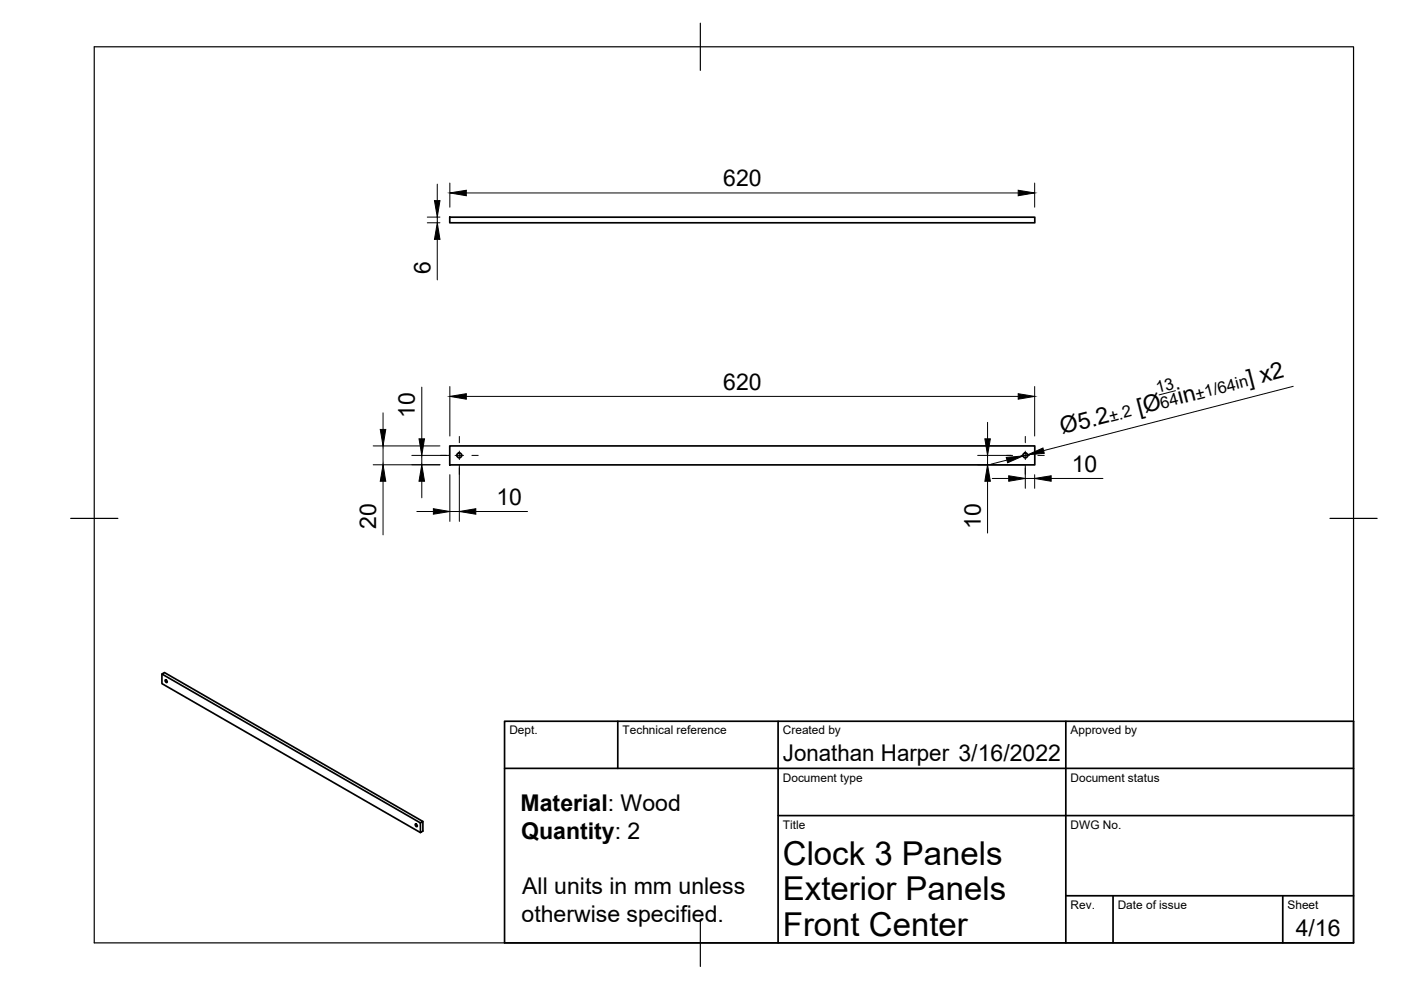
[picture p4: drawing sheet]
<svg xmlns="http://www.w3.org/2000/svg" width="297mm" height="210mm" viewBox="0 0 297 210" stroke-linecap="round" stroke-linejoin="round" font-family="sans-serif">
<!-- layer: Visible -->
<g fill="none" stroke="#000" stroke-width=".36">
<path d="M95.4 46.1h124v1.1h-124zM95.4 94.5h124v4.1h-124zM34.3 142.9l.6-.3 54.8 31.6-.6 .3zM34.3 142.9v2l54.8 31.6M35.1 144.1l.3 .3v.3l-.4-.3zM88.1 174.7l.3 .3v.3l-.3-.3zM89.7 174.2v2l-.6 .3v-2"/>
<circle cx="97.4" cy="96.5" r=".52"/>
<circle cx="217.4" cy="96.5" r=".52"/>
</g>
<!-- layer: Border -->
<path d="M20 9.9h267v190h-267zM148.5 4.9v10M15 109.9h10M282 109.9h10M148.5 194.9v10" fill="none" stroke="#000" stroke-width=".25"/>
<!-- layer: TitleBlock -->
<path d="M107 152.9h180v47h-180zM131 152.9v10M165 152.9v47M226 152.9v47M107 162.9h180M165 172.9h122M226 189.9h61M236 189.9v10M272 189.9v10" fill="none" stroke="#000" stroke-width=".36"/>
<!-- layer: Center Lines -->
<path d="M93.4 96.6h1.3M96.5 96.6h1.8M97.4 92.5v1.4M97.4 95.6v1.8M97.4 99.2v1.4M100.1 96.6h1.3M213.4 96.6h1.3M216.5 96.6h1.8M217.4 92.5v1.4M217.4 95.6v1.8M217.4 99.2v1.4M220 96.6h1.4" fill="none" stroke="#000" stroke-width=".21"/>
<!-- layer: Dimensions -->
<g fill="none" stroke="#000" stroke-width=".21">
<path d="M92.7 39v3.5M95.4 38.8v5.1M219.4 38.8v5.1M90.6 46h2.7M90.6 47.2h2.7M92.7 46v1.2M92.7 50.8v8.5M98.9 40.9h117M79.1 94.5h14.2M79.1 98.5h14.2M81.2 87.5v3.6M81.2 94.5v4"/>
<path d="M87.3 96.6h8M89.4 82.1v10.9M89.4 96.6v1.9M95.4 82v10.4M97.4 98.7v11.8M98.9 84h117M207.3 98.5h10M207.3 96.6h7.1M209.4 89.5v3.5M209.4 96.6v1.9M213.5 97.6l-3.4 .8M217.4 98.7v4.8"/>
<path d="M217.9 96.4l-1 .3M219.4 82v10.4M249.2 82.8l-3.5 .9M274.2 81.9l-52.9 13.6M81.2 102v11.4M88.4 108.5h3.5M89.4 102v3.6M95.4 100.6v9.9M95.4 108.5h2M100.9 108.5h10.9M209.4 102v11M210.4 101.4h3.5"/>
<path d="M217.4 101.4h2M219.4 100.6v2.9M222.9 101.4h10.9"/>
</g>
<g fill="#000" stroke="#000" stroke-width=".21">
<path d="M92.1 42.5h1.2l-.6 3.5zM92.7 47.2l.6 3.6h-1.2zM95.4 40.9l3.5-.6v1.2zM215.9 40.3l3.5 .6-3.5 .6zM80.6 91.1h1.2l-.6 3.4zM88.8 93h1.2l-.6 3.6zM95.4 84l3.5-.5v1.1zM208.8 93h1.2l-.6 3.6zM213.3 97l3.6-.3-3.3 1.4zM215.9 83.5l3.5 .5-3.5 .6zM217.9 96.4l3.2-1.4 .3 1.1zM81.2 98.5l.6 3.5h-1.2z"/>
<path d="M89.4 98.5l.6 3.5h-1.2zM91.9 107.9l3.5 .6-3.5 .5zM97.4 108.5l3.5-.6v1.1zM209.4 98.5l.6 3.5h-1.2zM213.9 100.9l3.5 .5-3.5 .6zM219.4 101.4l3.5-.5v1.1z"/>
</g>
<g font-size="7">
<text x="166" y="183.4">Clock 3 Panels</text>
<text x="166" y="190.9">Exterior Panels</text>
<text x="166" y="198.4">Front Center</text>
</g>
<g font-size="4.9">
<text x="153.3" y="39.4">620</text>
<text x="91.2" y="58.1" transform="rotate(-90 91.2 58.1)">6</text>
<text x="153.3" y="82.6">620</text>
<text x="264.9" y="81.9" transform="rotate(-14 264.9 81.9)">] x2</text>
<text x="88" y="88.7" transform="rotate(-90 88 88.7)">10</text>
<text x="241.5" y="87.9" transform="rotate(-14 241.5 87.9)">[Ø</text>
<text x="250.1" y="85.7" transform="rotate(-15 250.1 85.7)">in</text>
<text x="225.2" y="92.1" transform="rotate(-14 225.2 92.1)">Ø5.2</text>
<text x="227.2" y="100">10</text>
<text x="105.2" y="107">10</text>
<text x="79.8" y="112.2" transform="rotate(-90 79.8 112.2)">20</text>
<text x="207.9" y="112.2" transform="rotate(-90 207.9 112.2)">10</text>
<text x="166" y="161.4">Jonathan Harper 3/16/2022</text>
<text x="110.4" y="172">Material: Wood</text>
<text x="110.5" y="177.9">Quantity: 2</text>
<text x="110.7" y="189.6">All units in mm unless</text>
<text x="110.6" y="195.4">otherwise specified.</text>
<text x="274.7" y="198.6">4/16</text>
</g>
<g font-size="3.5">
<text x="245.4" y="83.4" transform="rotate(-14 245.4 83.4)">13</text>
<text x="235.5" y="89.4" transform="rotate(-14 235.5 89.4)">±.2</text>
<text x="246.4" y="86.6" transform="rotate(-15 246.4 86.6)">64</text>
<text x="253.8" y="84.7" transform="rotate(-14 253.8 84.7)">±1/64in</text>
</g>
<g font-size="2.5">
<text x="108" y="155.7">Dept.</text>
<text x="132" y="155.7">Technical reference</text>
<text x="166" y="155.7">Created by</text>
<text x="227" y="155.7">Approved by</text>
<text x="166" y="165.7">Document type</text>
<text x="227" y="165.7">Document status</text>
<text x="166" y="175.7">Title</text>
<text x="227" y="175.7">DWG No.</text>
<text x="227" y="192.7">Rev.</text>
<text x="237" y="192.7">Date of issue</text>
<text x="273" y="192.7">Sheet</text>
</g>
</svg>
